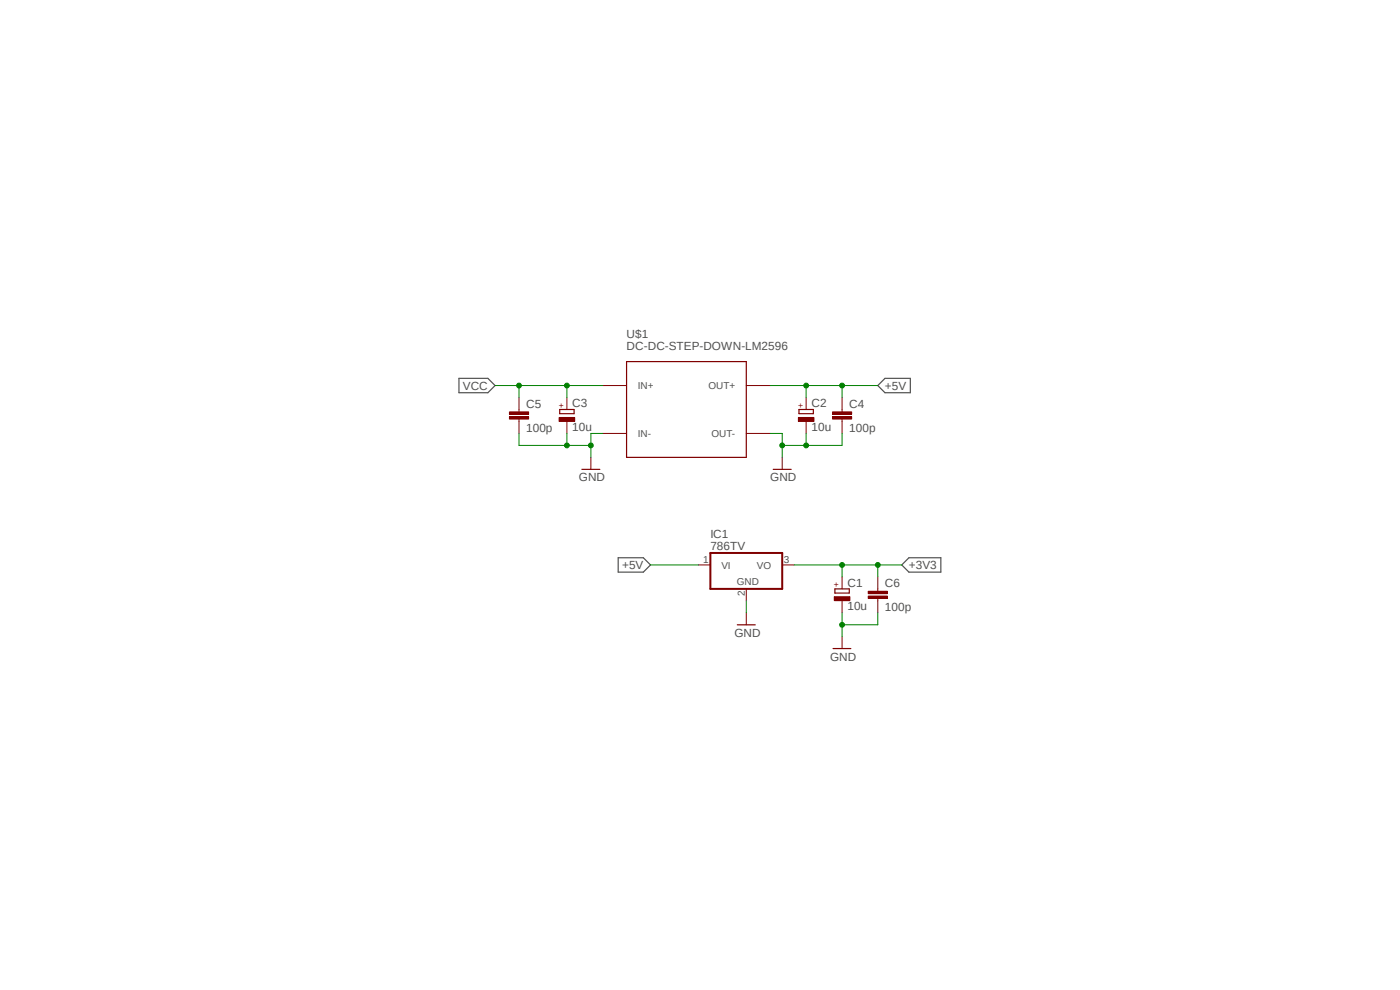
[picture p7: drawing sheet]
<svg xmlns="http://www.w3.org/2000/svg" width="297mm" height="210mm" viewBox="0 0 297 210" stroke-linecap="round" stroke-linejoin="round" font-family="sans-serif">
<path d="M97.1 69.1l102.8 71.7M199.9 69.1l-102.8 71.7" fill="none" stroke="#fff" stroke-width=".21"/>
<path d="M97.4 80.3h6.1l1.5 1.5-1.5 1.5h-6.1zM187.7 80.3h5.4v3h-5.4l-1.5-1.5zM131.1 118.3h5.4l1.5 1.5-1.5 1.6h-5.4zM191.3 119.8l1.5-1.5h6.8v3.1h-6.8z" fill="none" stroke="#505050" stroke-width=".25"/>
<path d="M125.3 97v2.6M127.9 81.8h5M127.9 91.9h5M158.3 81.8h5.1M158.3 91.9h5.1M165.9 97v2.6M158.3 130v2.5" fill="none" stroke="#800000" stroke-width=".21"/>
<path d="M132.9 76.7h25.4v20.3h-25.4zM123.4 99.6h3.9M164 99.6h3.9M156.4 132.5h3.8M177.1 124.9h3.1v.9h-3.1z" fill="none" stroke="#800000" stroke-width=".25"/>
<path d="M177 126.6h3.3v.8h-3.3z" fill-rule="evenodd" fill="#800000"/>
<path d="M177 126.6h3.3v.8h-3.3zM178.6 122.4v2.5M178.6 127.5v2.5" fill="none" stroke="#800000" stroke-width=".21"/>
<path d="M169.5 86.9h3.1v.9h-3.1z" fill="none" stroke="#800000" stroke-width=".25"/>
<path d="M169.4 88.6h3.3v.8h-3.3z" fill-rule="evenodd" fill="#800000"/>
<path d="M169.4 88.6h3.3v.8h-3.3zM171 84.3v2.6M171 89.4v2.5" fill="none" stroke="#800000" stroke-width=".21"/>
<path d="M118.7 86.9h3.1v.9h-3.1z" fill="none" stroke="#800000" stroke-width=".25"/>
<path d="M118.6 88.6h3.3v.8h-3.3z" fill-rule="evenodd" fill="#800000"/>
<path d="M118.6 88.6h3.3v.8h-3.3zM120.3 84.3v2.6M120.3 89.4v2.5M178.6 86.9v.5M178.6 88.9v.5" fill="none" stroke="#800000" stroke-width=".21"/>
<path d="M176.6 88.4h4.1v.5h-4.1z" fill-rule="evenodd" fill="#800000"/>
<path d="M176.6 88.4h4.1v.5h-4.1z" fill="none" stroke="#800000" stroke-width=".21"/>
<path d="M176.6 87.4h4.1v.5h-4.1z" fill-rule="evenodd" fill="#800000"/>
<path d="M110.1 86.9v.5M110.1 88.9v.5M176.6 87.4h4.1v.5h-4.1zM178.6 84.3v2.6M178.6 89.4v2.5" fill="none" stroke="#800000" stroke-width=".21"/>
<path d="M108.1 88.4h4v.5h-4z" fill-rule="evenodd" fill="#800000"/>
<path d="M108.1 88.4h4v.5h-4z" fill="none" stroke="#800000" stroke-width=".21"/>
<path d="M108.1 87.4h4v.5h-4z" fill-rule="evenodd" fill="#800000"/>
<path d="M108.1 87.4h4v.5h-4zM110.1 84.3v2.6M110.1 89.4v2.5M178.6 135v2.6M186.2 124.9v.5M186.2 127v.5" fill="none" stroke="#800000" stroke-width=".21"/>
<path d="M176.7 137.6h3.8" fill="none" stroke="#800000" stroke-width=".25"/>
<path d="M184.2 126.4h4.1v.6h-4.1z" fill-rule="evenodd" fill="#800000"/>
<path d="M184.2 126.4h4.1v.6h-4.1z" fill="none" stroke="#800000" stroke-width=".21"/>
<path d="M184.2 125.4h4.1v.5h-4.1z" fill-rule="evenodd" fill="#800000"/>
<path d="M148.2 119.8h2.5M165.9 119.8h2.6M158.3 124.9v2.6M184.2 125.4h4.1v.5h-4.1zM186.2 122.4v2.5M186.2 127.5v2.5" fill="none" stroke="#800000" stroke-width=".21"/>
<path d="M150.7 117.3h15.2v7.6h-15.2z" fill="none" stroke="#800000" stroke-width=".42"/>
<path d="M105 81.8h22.9M120.3 81.8v2.5" fill="none" stroke="#008000" stroke-width=".21"/>
<circle cx="120.3" cy="81.8" r=".51" fill="#008000"/>
<g fill="none" stroke="#008000" stroke-width=".21">
<path d="M110.1 81.8v2.5"/>
<circle cx="120.3" cy="81.8" r=".51"/>
</g>
<circle cx="110.1" cy="81.8" r=".51" fill="#008000"/>
<g fill="none" stroke="#008000" stroke-width=".21">
<path d="M163.4 81.8h22.8M171 81.8v2.5"/>
<circle cx="110.1" cy="81.8" r=".51"/>
</g>
<circle cx="171" cy="81.8" r=".51" fill="#008000"/>
<g fill="none" stroke="#008000" stroke-width=".21">
<path d="M178.6 81.8v2.5"/>
<circle cx="171" cy="81.8" r=".51"/>
</g>
<circle cx="178.6" cy="81.8" r=".51" fill="#008000"/>
<g fill="none" stroke="#008000" stroke-width=".21">
<path d="M138 119.8h10.2M168.5 119.8h22.8M178.6 119.8v2.6"/>
<circle cx="178.6" cy="81.8" r=".51"/>
</g>
<circle cx="178.6" cy="119.8" r=".51" fill="#008000"/>
<g fill="none" stroke="#008000" stroke-width=".21">
<path d="M186.2 119.8v2.6"/>
<circle cx="178.6" cy="119.8" r=".51"/>
</g>
<circle cx="186.2" cy="119.8" r=".51" fill="#008000"/>
<g fill="none" stroke="#008000" stroke-width=".21">
<path d="M110.1 91.9v2.6h15.2M120.3 91.9v2.6M127.9 91.9h-2.6v5.1"/>
<circle cx="186.2" cy="119.8" r=".51"/>
</g>
<circle cx="120.3" cy="94.5" r=".51" fill="#008000"/>
<circle cx="120.3" cy="94.5" r=".51" fill="none" stroke="#008000" stroke-width=".21"/>
<circle cx="125.3" cy="94.5" r=".51" fill="#008000"/>
<g fill="none" stroke="#008000" stroke-width=".21">
<path d="M163.4 91.9h2.5v5.1M171 91.9v2.6h-5.1"/>
<circle cx="125.3" cy="94.5" r=".51"/>
</g>
<circle cx="165.9" cy="94.5" r=".51" fill="#008000"/>
<g fill="none" stroke="#008000" stroke-width=".21">
<path d="M171 94.5h7.6"/>
<circle cx="165.9" cy="94.5" r=".51"/>
</g>
<circle cx="171" cy="94.5" r=".51" fill="#008000"/>
<g fill="none" stroke="#008000" stroke-width=".21">
<path d="M178.6 91.9v2.6M158.3 127.5v2.5M178.6 130v5M186.2 130v2.5h-7.6"/>
<circle cx="171" cy="94.5" r=".51"/>
</g>
<circle cx="178.6" cy="132.5" r=".51" fill="#008000"/>
<circle cx="178.6" cy="132.5" r=".51" fill="none" stroke="#008000" stroke-width=".21"/>
<g font-size="2.5" fill="#505050">
<text x="132.9" y="71.7">U$1</text>
<text x="132.9" y="74.2">DC-DC-STEP-DOWN-LM2596</text>
<text x="98.2" y="82.7">VCC</text>
<text x="187.8" y="82.7">+5V</text>
<text x="111.6" y="86.5">C5</text>
<text x="121.4" y="86.4">C3</text>
<text x="172.2" y="86.4">C2</text>
<text x="180.2" y="86.5">C4</text>
<text x="111.6" y="91.6">100p</text>
<text x="121.4" y="91.5">10u</text>
<text x="172.2" y="91.5">10u</text>
<text x="180.2" y="91.6">100p</text>
<text x="122.8" y="102.1">GND</text>
<text x="163.4" y="102.1">GND</text>
<text x="150.7" y="116.7">786TV</text>
<text x="150.7" y="114.1">IC1</text>
<text x="132" y="120.7">+5V</text>
<text x="179.8" y="124.4">C1</text>
<text x="187.8" y="124.5">C6</text>
<text x="192.8" y="120.7">+3V3</text>
<text x="179.8" y="129.5">10u</text>
<text x="187.8" y="129.6">100p</text>
<text x="155.8" y="135">GND</text>
<text x="176.1" y="140.1">GND</text>
</g>
<g font-size="2.1" fill="#505050">
<text x="135.3" y="82.5">IN+</text>
<text x="150.3" y="82.5">OUT+</text>
<text x="135.3" y="92.7">IN-</text>
<text x="150.9" y="92.7">OUT-</text>
<text x="149.2" y="119.5">1</text>
<text x="166.3" y="119.5">3</text>
<text x="153" y="120.6">VI</text>
<text x="156.3" y="124.2">GND</text>
<text x="160.6" y="120.6">VO</text>
<text x="158" y="126.4" transform="rotate(-90 158 126.4)">2</text>
</g>
<g font-size="1.8" fill="#800000">
<text x="119.7" y="86.5" transform="rotate(-90 119.7 86.5)">+</text>
<text x="170.4" y="86.5" transform="rotate(-90 170.4 86.5)">+</text>
<text x="178.1" y="124.5" transform="rotate(-90 178.1 124.5)">+</text>
</g>
</svg>
